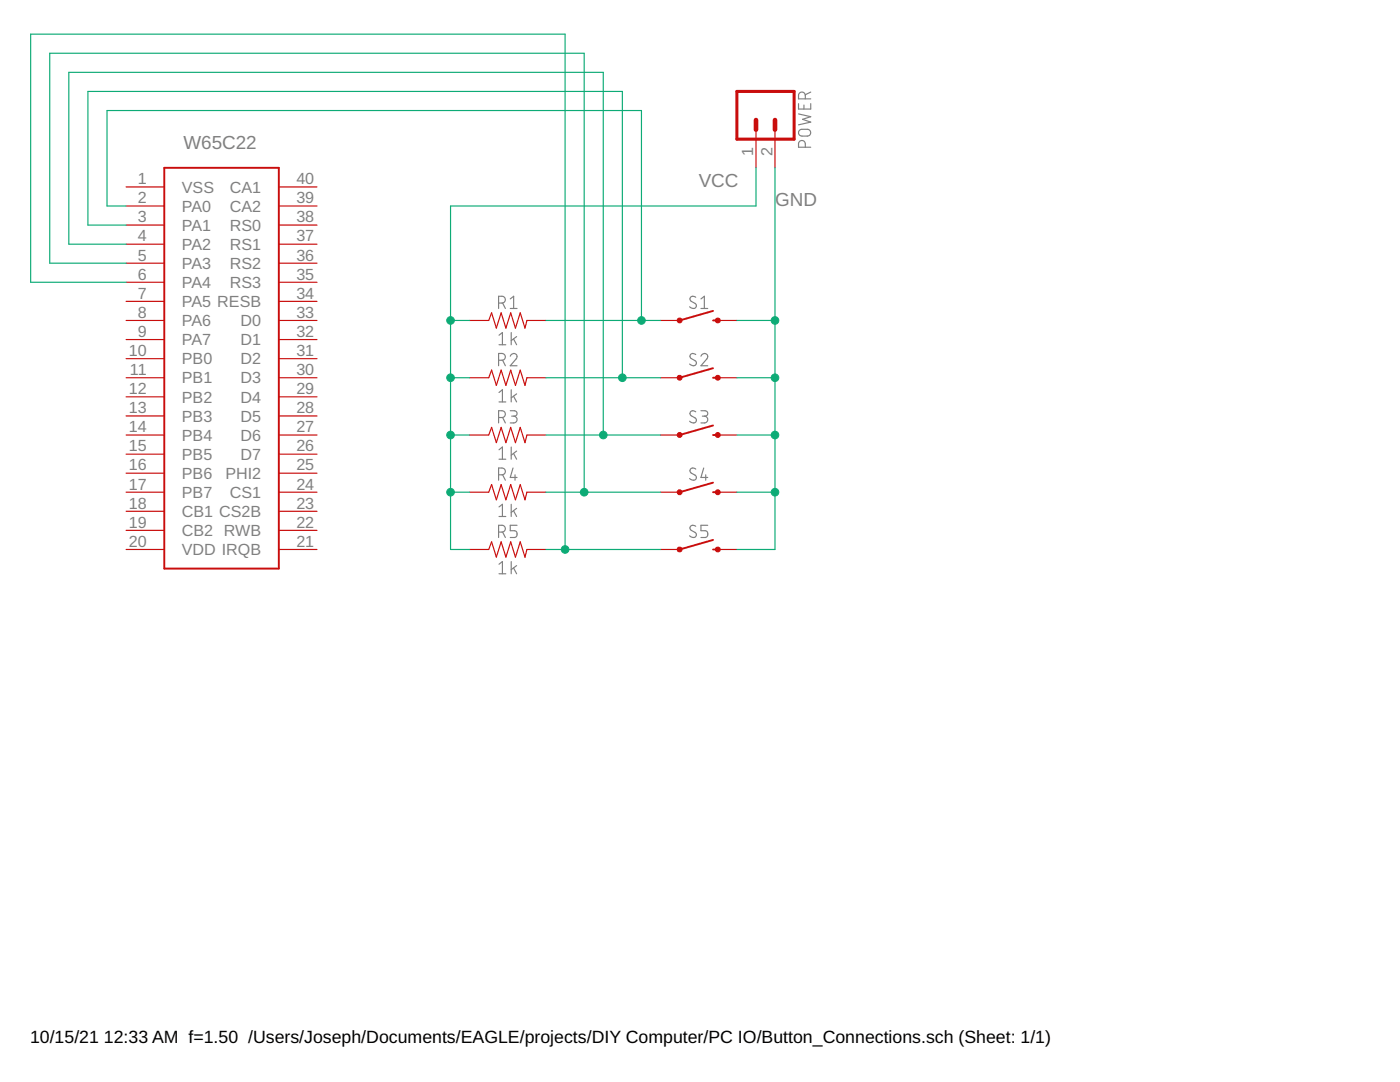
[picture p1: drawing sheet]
<svg xmlns="http://www.w3.org/2000/svg" width="279mm" height="216mm" viewBox="0 0 279 216" stroke-linecap="round" stroke-linejoin="round" font-family="sans-serif">
<g fill="none" stroke="#808080" stroke-width=".23">
<path d="M160.7 19.7a1.19 1.19 0 0 0-.3-1.2l-.6-.1-.3 .2-.1 1.1h2.4M161.8 18.4l-1.1 .5M159.4 20.7v1.1h2.4v-1.1M159.4 22.7l2.4 .6-1.6 .5 1.6 .6-2.4 .5M159.5 26.1l.3-.3h1.3a.68 .68 0 0 1 .7 .7 .68 .68 0 0 1-.7 .7l-1.5-.2-.2-.3zM160.4 21v.8M160.7 29.4a1.19 1.19 0 0 0-.3-1.2l-.4-.2-.4 .2-.2 .3v.9h2.4M101.8 59.6l.7-.5v2.5M138.9 59.3a.61 .61 0 0 0-1-.1 .61 .61 0 0 0 .1 .9l.7 .4a.58 .58 0 0 1 .1 .9 .58 .58 0 0 1-.8 .1l-.4-.3M139.9 59.6l.7-.5v2.5M99.5 60.5h.7a.68 .68 0 0 0 .7-.7 .68 .68 0 0 0-.7-.7h-.7v2.5M99.5 71.9h.7a.68 .68 0 0 0 .7-.7 .68 .68 0 0 0-.7-.7h-.7v2.5"/>
<path d="M99.6 66.9l.7-.5v2.4M99.6 78.3l.7-.5v2.4M99.6 68.8h1.3M100.3 60.5l.6 1.1M100.3 71.9l.6 1.1M101.8 71.1a.67 .67 0 0 1 1-.5 .67 .67 0 0 1 .2 1l-1.2 1.4h1.4M101.8 61.6h1.4M102 66.4v2.4M102 77.8v2.4M102.5 67.6l.6 1.2M102.5 79.1l.6 1.1M103.1 67.2l-1.1 .8"/>
<path d="M103.1 78.6l-1.1 .8M138.9 70.7a.61 .61 0 0 0-1-.1 .61 .61 0 0 0 .1 .9l.7 .5a.57 .57 0 0 1 .1 .8 .57 .57 0 0 1-.8 .1l-.4-.3M139.9 71.1a.67 .67 0 0 1 .9-.5 .67 .67 0 0 1 .3 1l-1.2 1.4h1.3M139.9 61.6h1.3M99.5 83.3h.7a.68 .68 0 0 0 .7-.7 .68 .68 0 0 0-.7-.6h-.7v2.4M99.5 94.7a1.19 1.19 0 0 0 1.2-.2l.2-.4-.2-.4a1.19 1.19 0 0 0-1.2-.3v2.4M99.6 89.7l.7-.5v2.4M99.6 80.2h1.3M99.6 91.6h1.3M100.3 83.3l.6 1.1M100.3 94.7l.6 1.1M101.8 82h.9a.54 .54 0 0 1 .5 .5 .54 .54 0 0 1-.5 .5h-.6"/>
<path d="M102 89.2v2.4M102.4 93.4l-.6 1.9h1.4M102.5 90.5l.6 1.1M102.5 83a.68 .68 0 0 1 .7 .7 .68 .68 0 0 1-.7 .7h-.7M102.8 94.7v1.1M103.1 90l-1.1 .8M138.9 82.2a.61 .61 0 0 0-1-.2 .61 .61 0 0 0 .1 1l.7 .4a.58 .58 0 0 1 .2 .8 .58 .58 0 0 1-.9 .1l-.4-.2M138.9 93.6a.61 .61 0 0 0-1-.1 .61 .61 0 0 0 .1 .9l.7 .4a.58 .58 0 0 1 .2 .8 .58 .58 0 0 1-.9 .1l-.4-.2M139.9 82h.8a.54 .54 0 0 1 .6 .5 .54 .54 0 0 1-.6 .5h-.5M140.4 93.4l-.5 1.9h1.3M140.6 83a.68 .68 0 0 1 .6 .7 .68 .68 0 0 1-.6 .7h-.7M140.8 94.7v1.1"/>
<path d="M99.5 106.2h.7a.68 .68 0 0 0 .7-.7 .68 .68 0 0 0-.7-.7h-.7v2.5M99.6 101.2l.7-.6v2.5M99.6 112.6l.7-.5v2.4M99.6 103.1h1.3M99.6 114.5h1.3M100.3 106.2l.6 1.1M102 100.6v2.5M102 112.1v2.4M102.5 101.9l.6 1.2M102.5 113.3l.6 1.2M103.1 101.4l-1.1 .9M103.1 112.9l-1.1 .8"/>
<path d="M103.2 104.8h-1.4v1.1h.9a.69 .69 0 0 1 .5 .7 .69 .69 0 0 1-.5 .7h-.9M138.9 105a.61 .61 0 0 0-1-.1 .61 .61 0 0 0 .1 .9l.7 .4a.58 .58 0 0 1 .1 .9 .58 .58 0 0 1-.8 .1l-.4-.3M141.2 104.8h-1.3v1.1h.8a.69 .69 0 0 1 .6 .7 .69 .69 0 0 1-.6 .7h-.8"/>
</g>
<g fill="none" stroke="#c90d0c" stroke-width=".23">
<path d="M25.2 37.3h7.6M55.6 37.3h7.7M150.9 25.9v7.6M154.7 25.9v7.6M25.2 41.1h7.6M25.2 44.9h7.6M25.2 48.7h7.6M25.2 52.5h7.6M25.2 56.3h7.6M55.6 41.1h7.7M55.6 44.9h7.7M55.6 48.7h7.7"/>
<path d="M55.6 52.5h7.7M55.6 56.3h7.7M25.2 60.1h7.6M25.2 63.9h7.6M25.2 67.8h7.6M25.2 71.6h7.6M25.2 75.4h7.6M25.2 79.2h7.6M55.6 60.1h7.7M55.6 63.9h7.7M55.6 67.8h7.7M55.6 71.6h7.7"/>
<path d="M55.6 75.4h7.7M55.6 79.2h7.7M93.7 63.9h3.8l.6-1.5 1 3.1 .9-3.1 1 3.1 .9-3.1 1 3.1 .9-3.1 1 3.1 .4-1.6h3.8M93.7 75.4h3.8l.6-1.5 1 3 .9-3 1 3 .9-3 1 3 .9-3 1 3 .4-1.5h3.8M131.8 63.9h3.8M131.8 75.4h3.8M143.3 63.9h3.8M143.3 75.4h3.8M25.2 83h7.6M25.2 86.8h7.6M25.2 90.6h7.6M25.2 94.4h7.6"/>
<path d="M25.2 98.2h7.6M55.6 83h7.7M55.6 86.8h7.7M55.6 90.6h7.7M55.6 94.4h7.7M55.6 98.2h7.7M93.7 86.8h3.8l.6-1.5 1 3 .9-3 1 3 .9-3 1 3 .9-3 1 3 .4-1.5h3.8M93.7 98.2h3.8l.6-1.5 1 3 .9-3 1 3 .9-3 1 3 .9-3 1 3 .4-1.5h3.8M131.8 86.8h3.8M131.8 98.2h3.8M143.3 86.8h3.8M143.3 98.2h3.8"/>
<path d="M25.2 102h7.6M25.2 105.8h7.6M25.2 109.6h7.6M55.6 102h7.7M55.6 105.8h7.7M55.6 109.6h7.7M93.7 109.6h3.8l.6-1.5 1 3.1 .9-3.1 1 3.1 .9-3.1 1 3.1 .9-3.1 1 3.1 .4-1.6h3.8M131.8 109.6h3.8M143.3 109.6h3.8"/>
</g>
<path d="M32.8 33.5h22.8v80h-22.8zM142.3 63.9h1M142.3 62l-6.7 1.9M142.3 75.4h1M142.3 73.5l-6.7 1.9M142.3 86.8h1M142.3 84.9l-6.7 1.9M142.3 98.2h1M142.3 96.3l-6.7 1.9M142.3 109.6h1M142.3 107.7l-6.7 1.9" fill="none" stroke="#c90d0c" stroke-width=".38"/>
<g fill="#c90d0c" stroke="#c90d0c" stroke-width=".2">
<circle cx="135.6" cy="64" r=".5"/>
<circle cx="143.2" cy="64" r=".5"/>
<circle cx="135.6" cy="75.4" r=".5"/>
<circle cx="143.2" cy="75.4" r=".5"/>
<circle cx="135.6" cy="86.8" r=".5"/>
<circle cx="143.2" cy="86.8" r=".5"/>
<circle cx="135.6" cy="98.2" r=".5"/>
<circle cx="143.2" cy="98.2" r=".5"/>
<circle cx="135.6" cy="109.7" r=".5"/>
<circle cx="143.2" cy="109.7" r=".5"/>
</g>
<path d="M147.1 18.2h11.4v9.6h-11.4z" fill="none" stroke="#c90d0c" stroke-width=".61"/>
<path d="M150.9 24v1.9M154.7 24v1.9" fill="none" stroke="#c90d0c" stroke-width=".93"/>
<g fill="none" stroke="#0dab76" stroke-width=".23">
<path d="M150.9 33.5v7.6h-61v68.5h3.8M154.7 33.5v76.1h-7.6M25.2 41.1h-3.8v-19h106.6v41.8M25.2 44.9h-7.7v-26.7h106.7v57.2M25.2 48.7h-11.5v-34.3h106.7v72.4M25.2 52.5h-15.3v-41.9h106.7v87.6M25.2 56.3h-19.1v-49.5h106.7v102.8M89.9 75.4h3.8M89.9 63.9h3.8M109 75.4h22.8M109 63.9h22.8M147.1 75.4h7.6"/>
<path d="M147.1 63.9h7.6M89.9 98.2h3.8M89.9 86.8h3.8M109 98.2h22.8M109 86.8h22.8M147.1 98.2h7.6M147.1 86.8h7.6M109 109.6h22.8"/>
</g>
<g fill="#0dab76" stroke="#0dab76" stroke-width=".2">
<circle cx="154.7" cy="86.8" r=".76"/>
<circle cx="154.7" cy="98.2" r=".76"/>
<circle cx="154.7" cy="75.4" r=".76"/>
<circle cx="154.7" cy="63.9" r=".76"/>
<circle cx="128" cy="63.9" r=".76"/>
<circle cx="124.2" cy="75.4" r=".76"/>
<circle cx="120.4" cy="86.8" r=".76"/>
<circle cx="116.6" cy="98.2" r=".76"/>
<circle cx="112.8" cy="109.6" r=".76"/>
<circle cx="89.9" cy="63.9" r=".76"/>
<circle cx="89.9" cy="75.4" r=".76"/>
<circle cx="89.9" cy="86.8" r=".76"/>
<circle cx="89.9" cy="98.2" r=".76"/>
</g>
<g font-size="3.8" fill="#808080">
<text x="36.6" y="29.7">W65C22</text>
<text x="139.4" y="37.3">VCC</text>
<text x="154.7" y="41.1">GND</text>
</g>
<g font-size="3.5">
<text x="6" y="208.2">10/15/21</text>
<text x="20.7" y="208.2">12:33 AM f=1.50 /Users/Joseph/Documents/EAGLE/projects/DIY Computer/PC IO/Button_Connections.sch (Sheet: 1/1)</text>
</g>
<g font-size="3.2" fill="#808080">
<text x="150.3" y="31.2" transform="rotate(-90 150.3 31.2)">1</text>
<text x="154.1" y="31.2" transform="rotate(-90 154.1 31.2)">2</text>
<text x="27.5" y="36.8">1</text>
<text x="27.5" y="40.6">2</text>
<text x="36.3" y="38.4">VSS</text>
<text x="45.9" y="38.4">CA1</text>
<text x="59.1" y="40.6">39</text>
<text x="59.1" y="36.8">40</text>
<text x="27.5" y="44.4">3</text>
<text x="36.3" y="42.2">PA0</text>
<text x="36.3" y="46">PA1</text>
<text x="45.9" y="46.1">RS0</text>
<text x="45.9" y="42.2">CA2</text>
<text x="59.1" y="44.4">38</text>
<text x="27.5" y="48.2">4</text>
<text x="27.5" y="52">5</text>
<text x="36.3" y="49.9">PA2</text>
<text x="36.3" y="53.7">PA3</text>
<text x="45.9" y="53.7">RS2</text>
<text x="45.9" y="49.9">RS1</text>
<text x="59.1" y="52">36</text>
<text x="59.1" y="48.2">37</text>
<text x="27.5" y="55.8">6</text>
<text x="27.5" y="59.6">7</text>
<text x="36.3" y="57.5">PA4</text>
<text x="45.9" y="57.5">RS3</text>
<text x="59.1" y="59.6">34</text>
<text x="59.1" y="55.8">35</text>
<text x="27.5" y="63.4">8</text>
<text x="36.3" y="61.3">PA5 RESB</text>
<text x="36.3" y="65.1">PA6</text>
<text x="48" y="65.1">D0</text>
<text x="59.1" y="63.4">33</text>
<text x="25.7" y="71">10</text>
<text x="27.5" y="67.2">9</text>
<text x="36.3" y="68.9">PA7</text>
<text x="48" y="68.9">D1</text>
<text x="59.1" y="71">31</text>
<text x="59.1" y="67.2">32</text>
<text x="25.9" y="74.8">11</text>
<text x="36.3" y="72.7">PB0</text>
<text x="36.3" y="76.5">PB1</text>
<text x="48" y="76.5">D3</text>
<text x="48" y="72.7">D2</text>
<text x="59.1" y="74.8">30</text>
<text x="25.7" y="78.6">12</text>
<text x="25.7" y="82.5">13</text>
<text x="36.3" y="80.3">PB2</text>
<text x="48" y="80.3">D4</text>
<text x="59.1" y="82.5">28</text>
<text x="59.1" y="78.6">29</text>
<text x="25.7" y="86.3">14</text>
<text x="36.3" y="84.1">PB3</text>
<text x="36.3" y="87.9">PB4</text>
<text x="48" y="87.9">D6</text>
<text x="48" y="84.1">D5</text>
<text x="59.1" y="86.3">27</text>
<text x="25.7" y="90.1">15</text>
<text x="25.7" y="93.9">16</text>
<text x="36.3" y="91.7">PB5</text>
<text x="36.3" y="95.6">PB6</text>
<text x="45" y="95.6">PHI2</text>
<text x="48" y="91.7">D7</text>
<text x="59.1" y="93.9">25</text>
<text x="59.1" y="90.1">26</text>
<text x="25.7" y="97.7">17</text>
<text x="25.7" y="101.5">18</text>
<text x="36.3" y="99.4">PB7</text>
<text x="45.9" y="99.4">CS1</text>
<text x="59.1" y="101.5">23</text>
<text x="59.1" y="97.7">24</text>
<text x="25.7" y="105.3">19</text>
<text x="36.3" y="103.2">CB1 CS2B</text>
<text x="36.3" y="107">CB2 RWB</text>
<text x="59.1" y="105.3">22</text>
<text x="25.7" y="109.1">20</text>
<text x="36.3" y="110.8">VDD IRQB</text>
<text x="59.1" y="109.1">21</text>
</g>
</svg>
